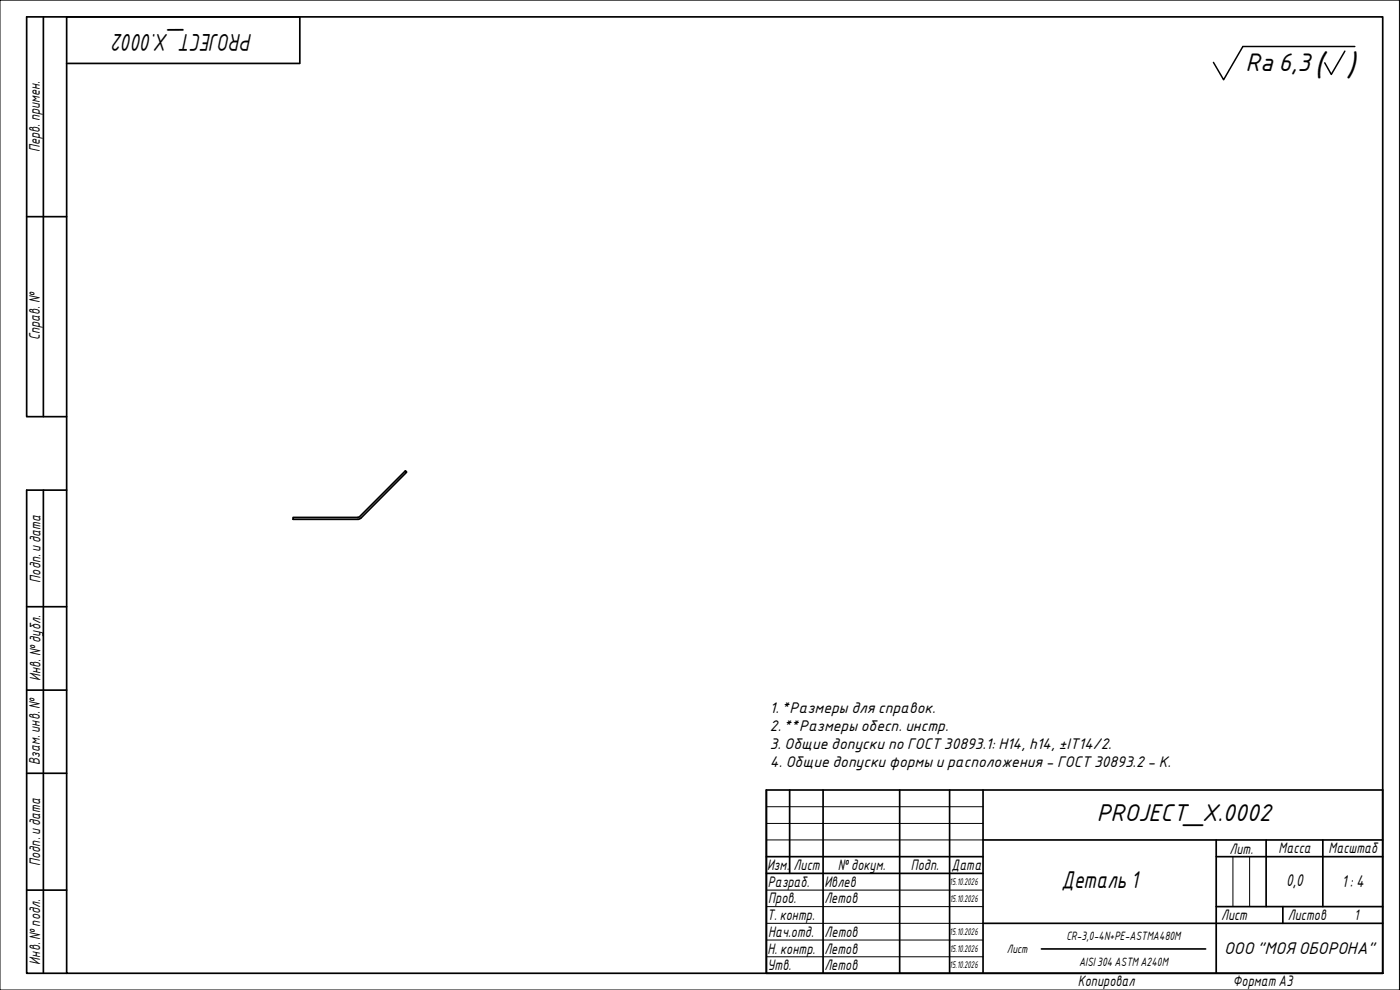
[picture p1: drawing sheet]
<svg xmlns="http://www.w3.org/2000/svg" width="420mm" height="297mm" viewBox="0 0 420 297" stroke-linecap="round" stroke-linejoin="round" font-family="sans-serif">
<path d="M107.8 155.1l-.4 .1h-19.5v.6h19.5l.8-.3M107.9 155.1l13.8-13.8 .3 .4-13.7 13.8" fill="none" stroke="#000" stroke-width=".51"/>
<path d="M13 5.1v119.9M20 19h70v-13.9h-82v119.9h12M8 65h12M13 147.1v144.9M20 147.1h-12v144.9h12M8 182h12M8 207.1h12M8 232h12M8 267.1h12M312.5 284.7h49.3" fill="none" stroke="#000" stroke-width=".51"/>
<g fill="none" stroke="#000" stroke-width=".51">
<path d="M230 237h185v55h-185zM237 237v25.1M247 237v55M270 237v55M285 237v55M295 237v55M230 257h65M295 252h120M365 257h50M365 252v40M380 252v20M397 252v20"/>
<path d="M230 262.1h65M295 277h120M365 272h50M385 272v5"/>
</g>
<path d="M230 242h65M230 247.1h65M230 252h65M370 257v15M375 257v15M230 267.1h65M230 272h65M230 277h65M230 282.1h65M230 287.1h65" fill="none" stroke="#000" stroke-width=".3"/>
<path d="M0 0h420v297h-420z" fill="none" stroke="#000" stroke-width=".3"/>
<path d="M20 5.1h395v286.9h-395z" fill="none" stroke="#000" stroke-width=".51"/>
<path d="M403.6 15.4l-4.1 6.9-1.9-3.5M406.6 14h-33.6l-5.8 9.9-3-5.2" fill="none" stroke="#000" stroke-width=".44"/>
<text font-size="9.5" x="394.3" y="22.7">( )</text>
<text font-size="7.3" x="373.8" y="21.3">Ra 6,3</text>
<g font-size="7">
<text x="75.8" y="10.3" transform="rotate(180 75.8 10.3)">PROJECT_X.0002</text>
<text x="329.2" y="246.2">PROJECT_X.0002</text>
<text x="318.6" y="266.6">Деталь 1</text>
</g>
<g font-size="4.9">
<text x="386" y="265.9">0,0</text>
<text x="402.7" y="266.2">1: 4</text>
<text x="367.4" y="286.2">ООО &quot;МОЯОБОРОНА&quot;</text>
</g>
<g font-size="4.4">
<text x="11.9" y="45.6" transform="rotate(-90 11.9 45.6)">Перв. примен.</text>
<text x="12" y="102.2" transform="rotate(-90 12 102.2)">Справ. №</text>
<text x="12.2" y="174.8" transform="rotate(-90 12.2 174.8)">Подп. идата</text>
<text x="12.2" y="204.3" transform="rotate(-90 12.2 204.3)">Инв. №дубл.</text>
<text x="231.1" y="213.9">1. *Размеры для справок.</text>
<text x="231.1" y="219.3">2. **Размеры обесп. инстр.</text>
<text x="231.1" y="224.6">3. Общие допуски по ГОСТ30893.1: H14, h14, ±IT14/2.</text>
<text x="12" y="229.5" transform="rotate(-90 12 229.5)">Взам. инв. №</text>
<text x="231.1" y="230">4. Общие допуски формы и расположения - ГОСТ30893.2 - К.</text>
<text x="369" y="256.1">Лит.</text>
<text x="383.7" y="256.1">Масса</text>
<text x="398.7" y="256.1">Масштаб</text>
<text x="12.1" y="259.8" transform="rotate(-90 12.1 259.8)">Подп. идата</text>
<text x="230.2" y="261.1">Изм.</text>
<text x="238.2" y="261.1">Лист</text>
<text x="251.5" y="261">№докум.</text>
<text x="273.4" y="261.2">Подп.</text>
<text x="285.6" y="261.2">Дата</text>
<text x="230.4" y="266.1">Разраб.</text>
<text x="247.4" y="266.1">Ивлев</text>
<text x="230.6" y="271.1">Пров.</text>
<text x="247.4" y="271.1">Летов</text>
<text x="230.3" y="276.1">Т. контр.</text>
<text x="230.5" y="281.1">Нач.отд.</text>
<text x="247.5" y="281.2">Летов</text>
<text x="366.5" y="276.1">Лист</text>
<text x="386.5" y="276.1">Листов</text>
<text x="406.4" y="276">1</text>
<text x="230.4" y="286.1">Н. контр.</text>
<text x="247.4" y="286.1">Летов</text>
<text x="12.1" y="289.4" transform="rotate(-90 12.1 289.4)">Инв. №подл.</text>
<text x="230.3" y="291.1">Утв.</text>
<text x="247.4" y="291.1">Летов</text>
<text x="323.5" y="295.8">Копировал</text>
<text x="370" y="295.7">Формат A3</text>
</g>
<g font-size="3.5">
<text x="320" y="282">CR-3,0-4N+PE-ASTMA480M</text>
<text x="302.2" y="285.9">Лист</text>
<text x="323.8" y="289.7">AISI304 ASTMA240M</text>
</g>
<g font-size="2.8">
<text x="285" y="265.5">15.10.2026</text>
<text x="285.1" y="270.6">15.10.2026</text>
<text x="285" y="280.5">15.10.2026</text>
<text x="285.1" y="285.5">15.10.2026</text>
<text x="285" y="290.6">15.10.2026</text>
</g>
</svg>
